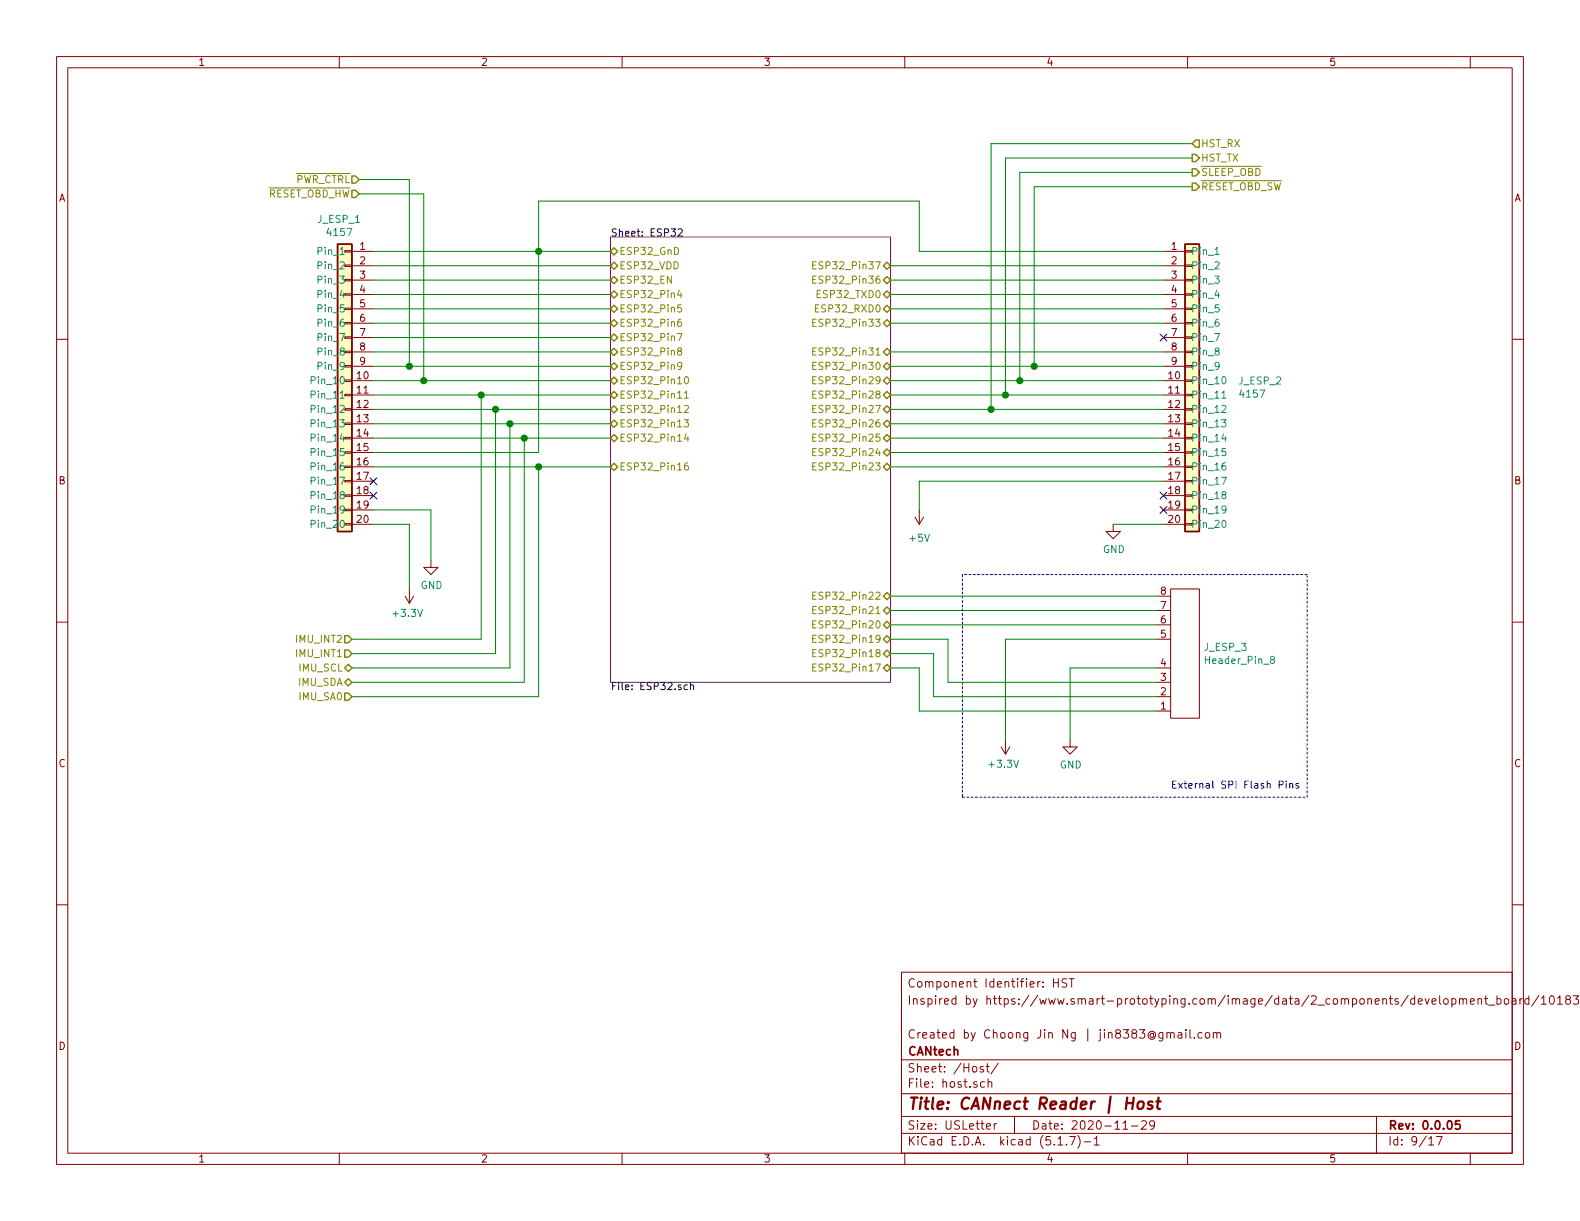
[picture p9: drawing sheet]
EESchema Schematic File Version 4
EELAYER 30 0
EELAYER END
$Descr USLetter 11000 8500
encoding utf-8
Sheet 9 17
Title "CANnect Reader | Host"
Date "2020-11-29"
Rev "0.0.05"
Comp "CANtech"
Comment1 "Created by Choong Jin Ng | jin8383@gmail.com"
Comment2 ""
Comment3 "Inspired by https://www.smart-prototyping.com/image/data/2_components/development_board/101839%20NodMCU-32S/1.png"
Comment4 "Component Identifier: HST"
$EndDescr
Text HLabel 2500 1350 0    50   Input ~ 0
~RESET_OBD_HW~
Text HLabel 8300 1000 2    50   Input ~ 0
HST_RX
Text HLabel 2500 1250 0    50   Input ~ 0
~PWR_CTRL~
Text HLabel 8300 1100 2    50   Output ~ 0
HST_TX
$Comp
L CANtech:4157 J_ESP_1
U 1 1
P 2450 2150
F 0 "J_ESP_1" H 2538 2775 50  0000 C CNN
F 1 "4157" H 2538 2684 50  0000 C CNN
F 2 "Connector_PinSocket_2.54mm:PinSocket_1x20_P2.54mm_Vertical" H 2450 2150 50  0001 C CNN
F 3 "https://media.digikey.com/pdf/Data%20Sheets/Adafruit%20PDFs/4157_Web.pdf" H 2450 2150 50  0001 C CNN
F 4 "DigiKey Canada" H 2450 2150 50  0001 C CNN "Vendor"
F 5 "Adafruit Industries LLC" H 2450 2150 50  0001 C CNN "Manufacturer"
F 6 "1528-2929-ND" H 2450 2150 50  0001 C CNN "digikeypn"
F 7 "4157" H 2450 2150 50  0001 C CNN "Part Name"
	1    2450 2150
	-1   0    0    -1  
$EndComp
$Comp
L CANtech:4157 J_ESP_2
U 1 1
P 8250 2150
F 0 "J_ESP_2" H 8619 1650 50  0000 L CNN
F 1 "4157" H 8619 1559 50  0000 L CNN
F 2 "Connector_PinSocket_2.54mm:PinSocket_1x20_P2.54mm_Vertical" H 8250 2150 50  0001 C CNN
F 3 "https://media.digikey.com/pdf/Data%20Sheets/Adafruit%20PDFs/4157_Web.pdf" H 8250 2150 50  0001 C CNN
F 4 "DigiKey Canada" H 8250 2150 50  0001 C CNN "Vendor"
F 5 "Adafruit Industries LLC" H 8250 2150 50  0001 C CNN "Manufacturer"
F 6 "1528-2929-ND" H 8250 2150 50  0001 C CNN "digikeypn"
F 7 "4157" H 8250 2150 50  0001 C CNN "Part Name"
	1    8250 2150
	1    0    0    -1  
$EndComp
Wire Wire Line
	4250 1750 3750 1750
Wire Wire Line
	3750 1750 3750 3150
Wire Wire Line
	3750 3150 2600 3150
Connection ~ 3750 1750
Wire Wire Line
	4250 2650 2950 2650
Wire Wire Line
	2600 2150 4250 2150
Wire Wire Line
	4250 2050 2600 2050
Wire Wire Line
	2600 1950 4250 1950
Wire Wire Line
	4250 1850 2600 1850
$Comp
L CANtech:Header_Pin_8 J_ESP_3
U 1 1
P 8000 4550
F 0 "J_ESP_3" V 8041 4172 50  0000 R CNN
F 1 "Header_Pin_8" V 7950 4172 50  0000 R CNN
F 2 "Connector_PinHeader_2.54mm:PinHeader_1x08_P2.54mm_Vertical" H 8000 4550 50  0001 C CNN
F 3 "" H 8000 4550 50  0001 C CNN
	1    8000 4550
	0    -1   -1   0   
$EndComp
Wire Wire Line
	6200 4150 8050 4150
Wire Wire Line
	8050 4250 6200 4250
Wire Wire Line
	6200 4350 8050 4350
Wire Wire Line
	8050 4950 6400 4950
Wire Wire Line
	6400 4950 6400 4650
Wire Wire Line
	6400 4650 6200 4650
Wire Wire Line
	6200 4550 6500 4550
Wire Wire Line
	6500 4550 6500 4850
Wire Wire Line
	6500 4850 8050 4850
Wire Wire Line
	8050 4750 6600 4750
Wire Wire Line
	6600 4750 6600 4450
Wire Wire Line
	6600 4450 6200 4450
$Comp
L power:+3.3V #PWR0109
U 1 1
P 7000 5150
F 0 "#PWR0109" H 7000 5000 50  0001 C CNN
F 1 "+3.3V" H 7015 5323 50  0000 C CNN
F 2 "" H 7000 5150 50  0001 C CNN
F 3 "" H 7000 5150 50  0001 C CNN
	1    7000 5150
	-1   0    0    1   
$EndComp
Wire Wire Line
	7000 5150 7000 4450
Wire Wire Line
	7000 4450 8050 4450
$Comp
L power:GND #PWR0110
U 1 1
P 7450 5150
F 0 "#PWR0110" H 7450 4900 50  0001 C CNN
F 1 "GND" H 7455 4977 50  0000 C CNN
F 2 "" H 7450 5150 50  0001 C CNN
F 3 "" H 7450 5150 50  0001 C CNN
	1    7450 5150
	1    0    0    -1  
$EndComp
Wire Wire Line
	7450 4650 8050 4650
Wire Wire Line
	7450 4650 7450 5150
Wire Wire Line
	3750 1750 2600 1750
Wire Wire Line
	3750 1750 3750 1400
Wire Wire Line
	3750 1400 6400 1400
Wire Wire Line
	6400 1400 6400 1750
Wire Wire Line
	6400 1750 8100 1750
Wire Wire Line
	8100 1850 6200 1850
Wire Wire Line
	6200 1950 8100 1950
Wire Wire Line
	8100 2050 6200 2050
Wire Wire Line
	6200 2150 8100 2150
Wire Wire Line
	8100 2250 6200 2250
Wire Wire Line
	6200 2450 8100 2450
Wire Wire Line
	8100 2550 7200 2550
NoConn ~ 8100 2350
$Comp
L power:GND #PWR0112
U 1 1
P 7750 3650
F 0 "#PWR0112" H 7750 3400 50  0001 C CNN
F 1 "GND" H 7755 3477 50  0000 C CNN
F 2 "" H 7750 3650 50  0001 C CNN
F 3 "" H 7750 3650 50  0001 C CNN
	1    7750 3650
	1    0    0    -1  
$EndComp
Wire Wire Line
	8100 3650 7750 3650
Connection ~ 3650 3050
Wire Wire Line
	2600 2950 3550 2950
Wire Wire Line
	3550 2950 4250 2950
Connection ~ 3550 2950
Connection ~ 3450 2850
Wire Wire Line
	2600 2850 3450 2850
Wire Wire Line
	4250 2850 3450 2850
Wire Wire Line
	2600 3050 3650 3050
Wire Wire Line
	4250 3050 3650 3050
Text HLabel 2450 4550 0    50   Input ~ 0
IMU_INT1
Text HLabel 2450 4450 0    50   Input ~ 0
IMU_INT2
Text HLabel 2450 4750 0    50   BiDi ~ 0
IMU_SDA
Text HLabel 2450 4650 0    50   BiDi ~ 0
IMU_SCL
Wire Wire Line
	3650 4750 2450 4750
Wire Wire Line
	2450 4650 3550 4650
Wire Wire Line
	3450 4550 2450 4550
Wire Wire Line
	3450 2850 3450 4550
Wire Wire Line
	3550 2950 3550 4650
Wire Wire Line
	3350 4450 3350 2750
Connection ~ 3350 2750
Wire Wire Line
	3350 2750 4250 2750
Wire Wire Line
	2600 2750 3350 2750
Wire Wire Line
	2450 4450 3350 4450
Wire Wire Line
	3650 3050 3650 4750
$Comp
L power:+5V #PWR0115
U 1 1
P 6400 3550
F 0 "#PWR0115" H 6400 3400 50  0001 C CNN
F 1 "+5V" H 6400 3750 50  0000 C CNN
F 2 "" H 6400 3550 50  0001 C CNN
F 3 "" H 6400 3550 50  0001 C CNN
	1    6400 3550
	-1   0    0    1   
$EndComp
Wire Wire Line
	2600 3650 2850 3650
Wire Wire Line
	2850 3650 2850 4100
$Comp
L power:GND #PWR0116
U 1 1
P 3000 3900
F 0 "#PWR0116" H 3000 3650 50  0001 C CNN
F 1 "GND" H 3005 3727 50  0000 C CNN
F 2 "" H 3000 3900 50  0001 C CNN
F 3 "" H 3000 3900 50  0001 C CNN
	1    3000 3900
	1    0    0    -1  
$EndComp
Wire Wire Line
	2600 3550 3000 3550
Wire Wire Line
	3000 3550 3000 3900
Wire Wire Line
	6200 3050 8100 3050
NoConn ~ 2600 3350
$Sheet
S 4250 1650 1950 3100
U 5FCFC955
F0 "ESP32" 50
F1 "ESP32.sch" 50
F2 "ESP32_VDD" B L 4250 1850 50 
F3 "ESP32_EN" B L 4250 1950 50 
F4 "ESP32_Pin4" B L 4250 2050 50 
F5 "ESP32_Pin5" B L 4250 2150 50 
F6 "ESP32_Pin21" B R 6200 4250 50 
F7 "ESP32_Pin22" B R 6200 4150 50 
F8 "ESP32_Pin17" B R 6200 4650 50 
F9 "ESP32_Pin18" B R 6200 4550 50 
F10 "ESP32_Pin20" B R 6200 4350 50 
F11 "ESP32_Pin19" B R 6200 4450 50 
F12 "ESP32_GnD" B L 4250 1750 50 
F13 "ESP32_Pin25" B R 6200 3050 50 
F14 "ESP32_TXD0" B R 6200 2050 50 
F15 "ESP32_RXD0" B R 6200 2150 50 
F16 "ESP32_Pin26" B R 6200 2950 50 
F17 "ESP32_Pin29" B R 6200 2650 50 
F18 "ESP32_Pin14" B L 4250 3050 50 
F19 "ESP32_Pin16" B L 4250 3250 50 
F20 "ESP32_Pin13" B L 4250 2950 50 
F21 "ESP32_Pin23" B R 6200 3250 50 
F22 "ESP32_Pin27" B R 6200 2850 50 
F23 "ESP32_Pin28" B R 6200 2750 50 
F24 "ESP32_Pin30" B R 6200 2550 50 
F25 "ESP32_Pin31" B R 6200 2450 50 
F26 "ESP32_Pin33" B R 6200 2250 50 
F27 "ESP32_Pin36" B R 6200 1950 50 
F28 "ESP32_Pin37" B R 6200 1850 50 
F29 "ESP32_Pin10" B L 4250 2650 50 
F30 "ESP32_Pin11" B L 4250 2750 50 
F31 "ESP32_Pin12" B L 4250 2850 50 
F32 "ESP32_Pin8" B L 4250 2450 50 
F33 "ESP32_Pin9" B L 4250 2550 50 
F34 "ESP32_Pin6" B L 4250 2250 50 
F35 "ESP32_Pin7" B L 4250 2350 50 
F36 "ESP32_Pin24" B R 6200 3150 50 
$EndSheet
Wire Notes Line
	6700 5550 9100 5550
Wire Notes Line
	9100 5550 9100 4000
Wire Notes Line
	9100 4000 6700 4000
Wire Notes Line
	6700 4000 6700 5550
Text Notes 8150 5500 0    50   ~ 0
External SPI Flash Pins
Wire Wire Line
	4250 3250 3750 3250
Wire Wire Line
	2600 3250 3750 3250
Connection ~ 3750 3250
Wire Wire Line
	3750 3250 3750 4850
Wire Wire Line
	2450 4850 3750 4850
Text HLabel 2450 4850 0    50   Input ~ 0
IMU_SA0
Text HLabel 8300 1300 2    50   Output ~ 0
~RESET_OBD_SW~
Wire Wire Line
	6200 2750 7000 2750
Wire Wire Line
	6200 3150 8100 3150
Wire Wire Line
	6200 3250 8100 3250
Wire Wire Line
	6200 2650 7100 2650
Text HLabel 8300 1200 2    50   Output ~ 0
~SLEEP_OBD~
Wire Wire Line
	2600 2550 2850 2550
Wire Wire Line
	4250 2450 2600 2450
Wire Wire Line
	2600 2350 4250 2350
Wire Wire Line
	2600 2250 4250 2250
Wire Wire Line
	2500 1250 2850 1250
Wire Wire Line
	2850 1250 2850 2550
Connection ~ 2850 2550
Wire Wire Line
	2850 2550 4250 2550
Wire Wire Line
	2950 2650 2950 1350
Connection ~ 2950 2650
Wire Wire Line
	2950 2650 2600 2650
Wire Wire Line
	2950 1350 2500 1350
Wire Wire Line
	6200 2950 8100 2950
Wire Wire Line
	6200 2850 6900 2850
Wire Wire Line
	8300 1000 6900 1000
Wire Wire Line
	6900 1000 6900 2850
Connection ~ 6900 2850
Wire Wire Line
	6900 2850 8100 2850
Wire Wire Line
	7000 2750 7000 1100
Wire Wire Line
	7000 1100 8300 1100
Connection ~ 7000 2750
Wire Wire Line
	7000 2750 8100 2750
Wire Wire Line
	8300 1200 7100 1200
Wire Wire Line
	7100 1200 7100 2650
Connection ~ 7100 2650
Wire Wire Line
	7100 2650 8100 2650
Wire Wire Line
	7200 2550 7200 1300
Wire Wire Line
	7200 1300 8300 1300
Connection ~ 7200 2550
Wire Wire Line
	7200 2550 6200 2550
NoConn ~ 2600 3450
NoConn ~ 8100 3550
NoConn ~ 8100 3450
$Comp
L power:+3.3V #PWR0111
U 1 1
P 2850 4100
F 0 "#PWR0111" H 2850 3950 50  0001 C CNN
F 1 "+3.3V" H 2865 4273 50  0000 C CNN
F 2 "" H 2850 4100 50  0001 C CNN
F 3 "" H 2850 4100 50  0001 C CNN
	1    2850 4100
	-1   0    0    1   
$EndComp
Wire Wire Line
	6400 3550 6400 3350
Wire Wire Line
	6400 3350 8100 3350
$EndSCHEMATC
